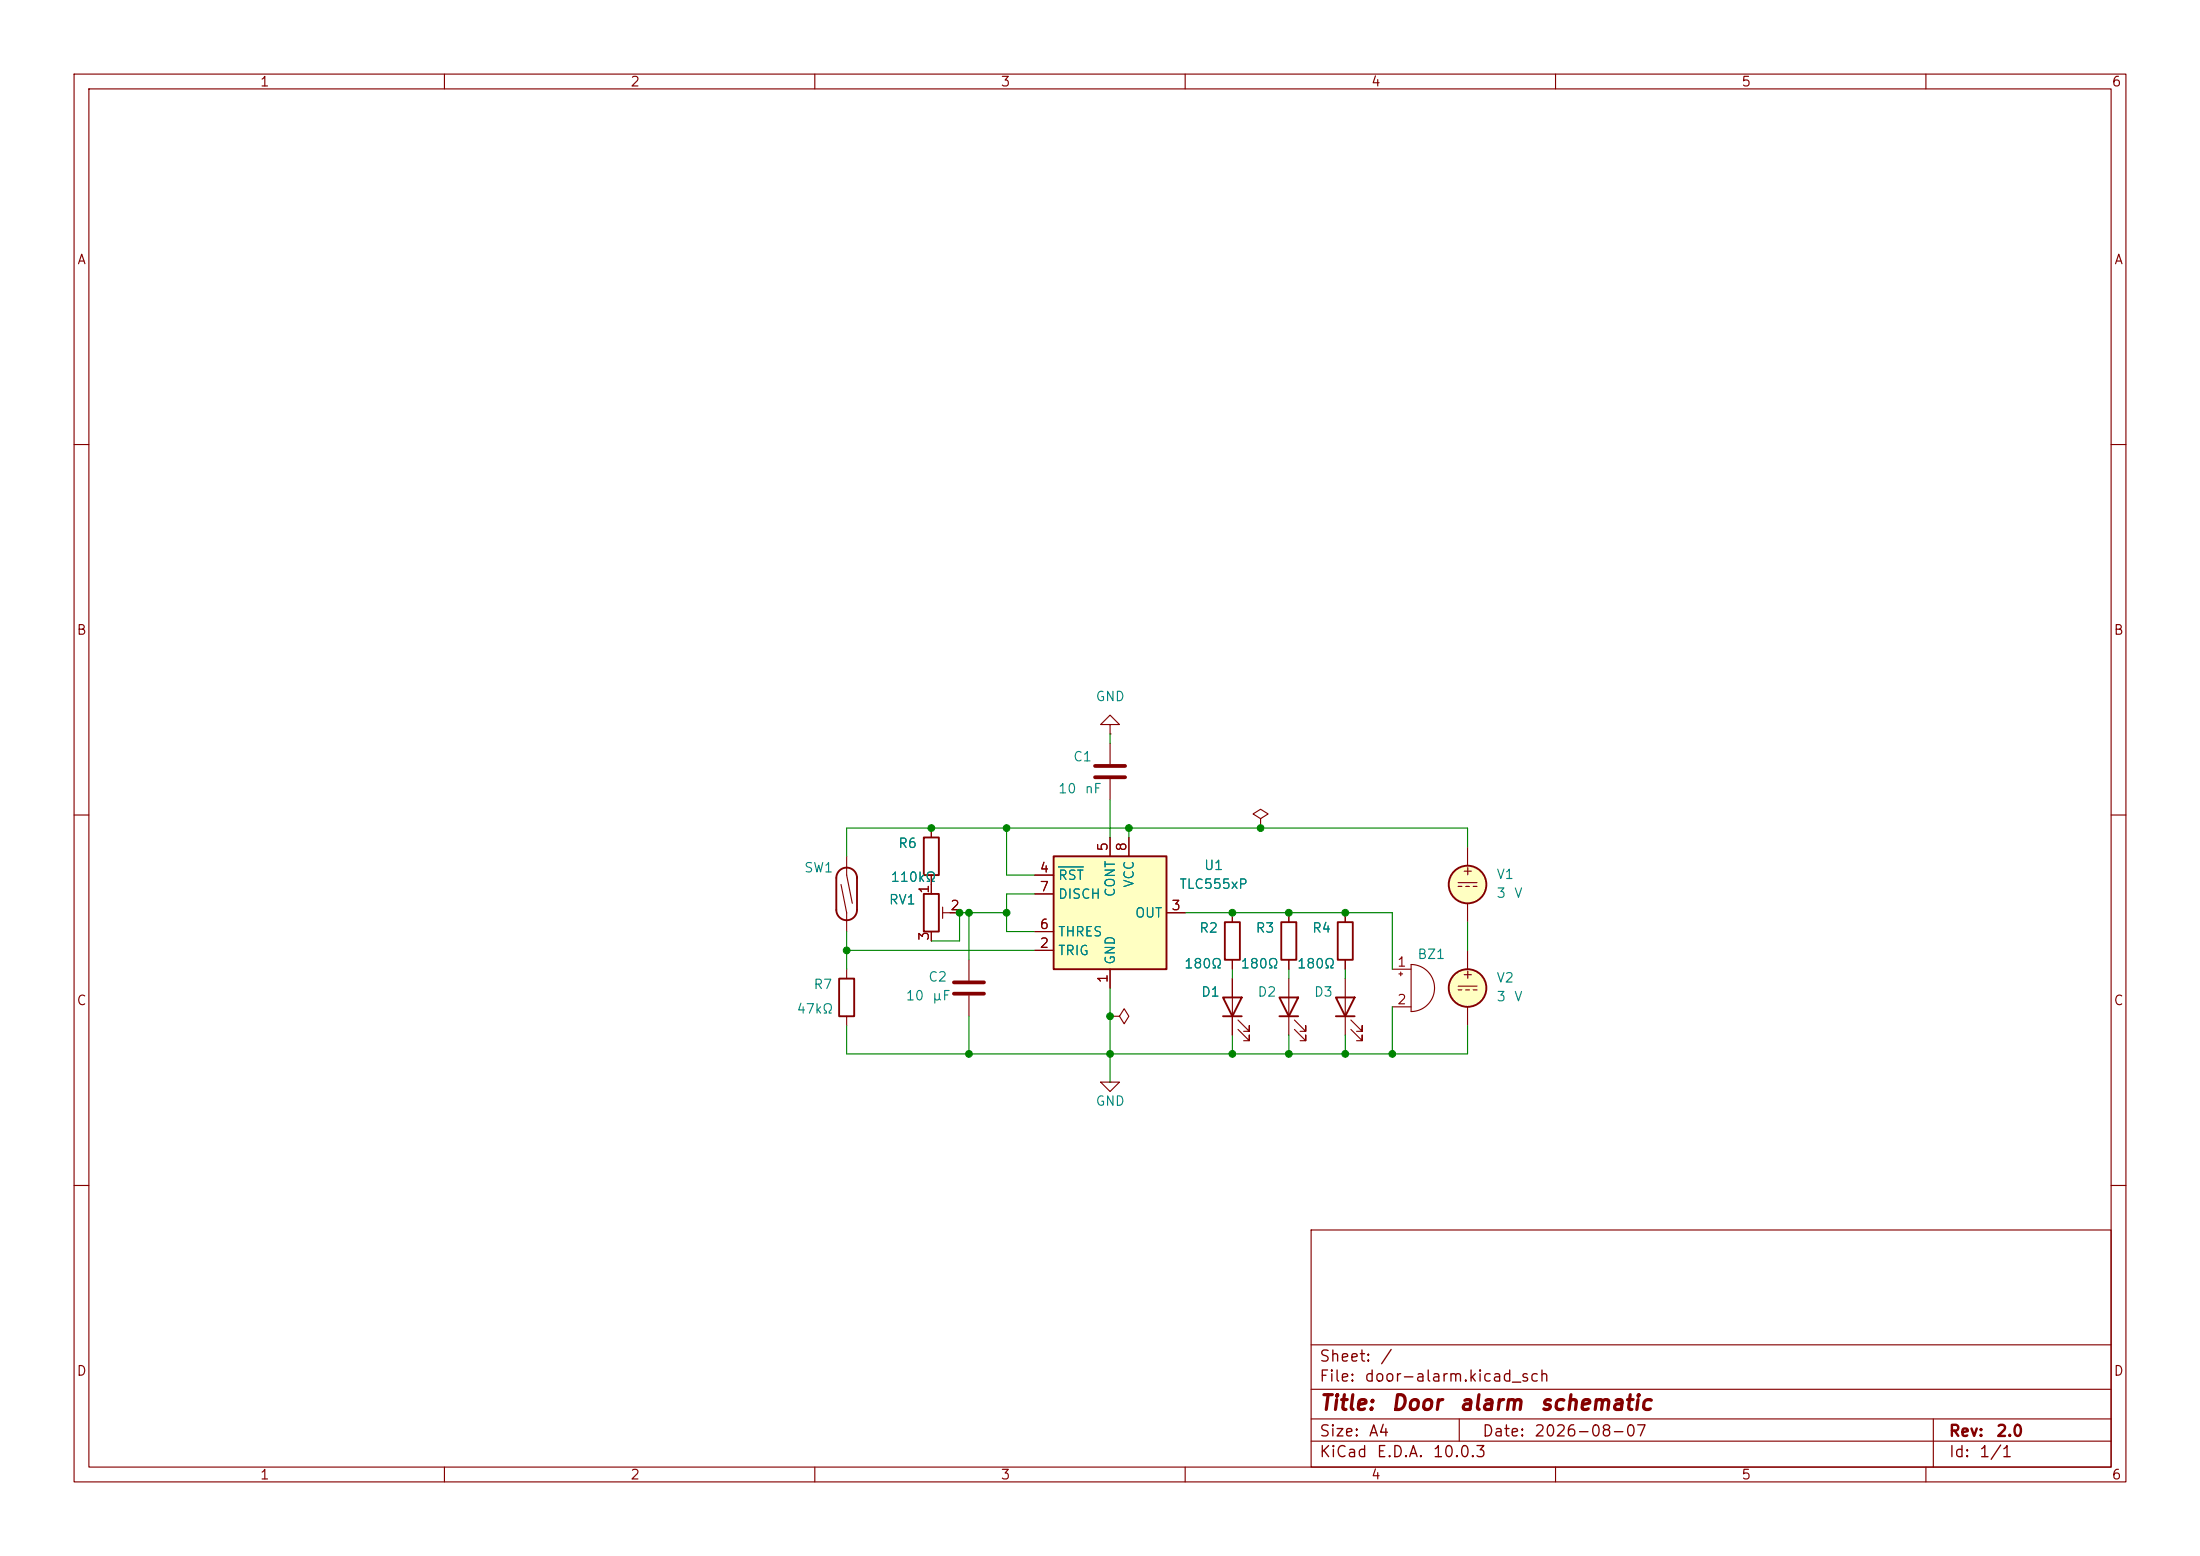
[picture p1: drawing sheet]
(kicad_sch
 (version 20260306)
 (generator "eeschema")
 (generator_version "10.0")
 (paper "A4")
 (title_block
  (title "Door alarm schematic")
  (date "2026-08-07")
  (rev "2.0"))
 (lib_symbols
  (symbol "Device:Buzzer"
   (pin_names
    (offset 0.0254) (hide yes)) (exclude_from_sim no) (in_bom yes) (on_board yes)
   (in_pos_files yes)
   (duplicate_pin_numbers_are_jumpers no)
   (property "Reference" "BZ" (at 3.81 1.27 0) (show_name no) (do_not_autoplace no) (effects (font (size 1.27 1.27)) (justify left)))
   (property "Value" "Buzzer" (at 3.81 -1.27 0) (show_name no) (do_not_autoplace no) (effects (font (size 1.27 1.27)) (justify left)))
   (property "Footprint" "" (at -0.635 2.54 90) (show_name no) (do_not_autoplace no) (hide yes) (effects (font (size 1.27 1.27))))
   (property "Datasheet" "" (at -0.635 2.54 90) (show_name no) (do_not_autoplace no) (hide yes) (effects (font (size 1.27 1.27))))
   (property "Description" "Buzzer, polarized" (at 0 0 0) (show_name no) (do_not_autoplace no) (hide yes) (effects (font (size 1.27 1.27))))
   (symbol "Buzzer_0_1"
    (polyline (pts (xy -1.651 1.905) (xy -1.143 1.905)) (stroke (width 0) (type default)) (fill (type none)))
    (polyline (pts (xy -1.397 2.159) (xy -1.397 1.651)) (stroke (width 0) (type default)) (fill (type none)))
    (arc (start 0 3.175) (mid 3.1612 0) (end 0 -3.175) (stroke (width 0) (type default)) (fill (type none)))
    (polyline (pts (xy 0 3.175) (xy 0 -3.175)) (stroke (width 0) (type default)) (fill (type none))))
   (symbol "Buzzer_1_1"
    (pin passive line (at -2.54 2.54 0) (length 2.54) (name "+" (effects (font (size 1.27 1.27)))) (number "1" (effects (font (size 1.27 1.27)))))
    (pin passive line (at -2.54 -2.54 0) (length 2.54) (name "-" (effects (font (size 1.27 1.27)))) (number "2" (effects (font (size 1.27 1.27))))))
   (embedded_fonts no))
  (symbol "Device:C"
   (pin_numbers (hide yes))
   (pin_names
    (offset 0.254)) (exclude_from_sim no) (in_bom yes) (on_board yes)
   (in_pos_files yes)
   (duplicate_pin_numbers_are_jumpers no)
   (property "Reference" "C" (at 0.635 2.54 0) (show_name no) (do_not_autoplace no) (effects (font (size 1.27 1.27)) (justify left)))
   (property "Value" "C" (at 0.635 -2.54 0) (show_name no) (do_not_autoplace no) (effects (font (size 1.27 1.27)) (justify left)))
   (property "Footprint" "" (at 0.9652 -3.81 0) (show_name no) (do_not_autoplace no) (hide yes) (effects (font (size 1.27 1.27))))
   (property "Datasheet" "" (at 0 0 0) (show_name no) (do_not_autoplace no) (hide yes) (effects (font (size 1.27 1.27))))
   (property "Description" "Unpolarized capacitor" (at 0 0 0) (show_name no) (do_not_autoplace no) (hide yes) (effects (font (size 1.27 1.27))))
   (symbol "C_0_1"
    (polyline (pts (xy -2.032 0.762) (xy 2.032 0.762)) (stroke (width 0.508) (type default)) (fill (type none)))
    (polyline (pts (xy -2.032 -0.762) (xy 2.032 -0.762)) (stroke (width 0.508) (type default)) (fill (type none))))
   (symbol "C_1_1"
    (pin passive line (at 0 3.81 270) (length 2.794) (name "" (effects (font (size 1.27 1.27)))) (number "1" (effects (font (size 1.27 1.27)))))
    (pin passive line (at 0 -3.81 90) (length 2.794) (name "" (effects (font (size 1.27 1.27)))) (number "2" (effects (font (size 1.27 1.27))))))
   (embedded_fonts no))
  (symbol "Device:LED"
   (pin_numbers (hide yes))
   (pin_names
    (offset 1.016) (hide yes)) (exclude_from_sim no) (in_bom yes) (on_board yes)
   (in_pos_files yes)
   (duplicate_pin_numbers_are_jumpers no)
   (property "Reference" "D" (at 0 2.54 0) (show_name no) (do_not_autoplace no) (effects (font (size 1.27 1.27))))
   (property "Value" "LED" (at 0 -2.54 0) (show_name no) (do_not_autoplace no) (effects (font (size 1.27 1.27))))
   (property "Footprint" "" (at 0 0 0) (show_name no) (do_not_autoplace no) (hide yes) (effects (font (size 1.27 1.27))))
   (property "Datasheet" "" (at 0 0 0) (show_name no) (do_not_autoplace no) (hide yes) (effects (font (size 1.27 1.27))))
   (property "Description" "Light emitting diode" (at 0 0 0) (show_name no) (do_not_autoplace no) (hide yes) (effects (font (size 1.27 1.27))))
   (property "Sim.Pins" "1=K 2=A" (at 0 0 0) (show_name no) (do_not_autoplace no) (hide yes) (effects (font (size 1.27 1.27))))
   (symbol "LED_0_1"
    (polyline (pts (xy -3.048 -0.762) (xy -4.572 -2.286) (xy -3.81 -2.286) (xy -4.572 -2.286) (xy -4.572 -1.524)) (stroke (width 0) (type default)) (fill (type none)))
    (polyline (pts (xy -1.778 -0.762) (xy -3.302 -2.286) (xy -2.54 -2.286) (xy -3.302 -2.286) (xy -3.302 -1.524)) (stroke (width 0) (type default)) (fill (type none)))
    (polyline (pts (xy -1.27 0) (xy 1.27 0)) (stroke (width 0) (type default)) (fill (type none)))
    (polyline (pts (xy -1.27 -1.27) (xy -1.27 1.27)) (stroke (width 0.254) (type default)) (fill (type none)))
    (polyline (pts (xy 1.27 -1.27) (xy 1.27 1.27) (xy -1.27 0) (xy 1.27 -1.27)) (stroke (width 0.254) (type default)) (fill (type none))))
   (symbol "LED_1_1"
    (pin passive line (at -3.81 0 0) (length 2.54) (name "K" (effects (font (size 1.27 1.27)))) (number "1" (effects (font (size 1.27 1.27)))))
    (pin passive line (at 3.81 0 180) (length 2.54) (name "A" (effects (font (size 1.27 1.27)))) (number "2" (effects (font (size 1.27 1.27))))))
   (embedded_fonts no))
  (symbol "Device:R"
   (pin_numbers (hide yes))
   (pin_names
    (offset 0)) (exclude_from_sim no) (in_bom yes) (on_board yes)
   (in_pos_files yes)
   (duplicate_pin_numbers_are_jumpers no)
   (property "Reference" "R" (at 2.032 0 90) (show_name no) (do_not_autoplace no) (effects (font (size 1.27 1.27))))
   (property "Value" "R" (at 0 0 90) (show_name no) (do_not_autoplace no) (effects (font (size 1.27 1.27))))
   (property "Footprint" "" (at -1.778 0 90) (show_name no) (do_not_autoplace no) (hide yes) (effects (font (size 1.27 1.27))))
   (property "Datasheet" "" (at 0 0 0) (show_name no) (do_not_autoplace no) (hide yes) (effects (font (size 1.27 1.27))))
   (property "Description" "Resistor" (at 0 0 0) (show_name no) (do_not_autoplace no) (hide yes) (effects (font (size 1.27 1.27))))
   (symbol "R_0_1"
    (rectangle (start -1.016 -2.54) (end 1.016 2.54) (stroke (width 0.254) (type default)) (fill (type none))))
   (symbol "R_1_1"
    (pin passive line (at 0 3.81 270) (length 1.27) (name "" (effects (font (size 1.27 1.27)))) (number "1" (effects (font (size 1.27 1.27)))))
    (pin passive line (at 0 -3.81 90) (length 1.27) (name "" (effects (font (size 1.27 1.27)))) (number "2" (effects (font (size 1.27 1.27))))))
   (embedded_fonts no))
  (symbol "Device:R_Potentiometer_Trim"
   (pin_names
    (offset 1.016) (hide yes)) (exclude_from_sim no) (in_bom yes) (on_board yes)
   (in_pos_files yes)
   (duplicate_pin_numbers_are_jumpers no)
   (property "Reference" "RV" (at -4.445 0 90) (show_name no) (do_not_autoplace no) (effects (font (size 1.27 1.27))))
   (property "Value" "R_Potentiometer_Trim" (at -2.54 0 90) (show_name no) (do_not_autoplace no) (effects (font (size 1.27 1.27))))
   (property "Footprint" "" (at 0 0 0) (show_name no) (do_not_autoplace no) (hide yes) (effects (font (size 1.27 1.27))))
   (property "Datasheet" "" (at 0 0 0) (show_name no) (do_not_autoplace no) (hide yes) (effects (font (size 1.27 1.27))))
   (property "Description" "Trim-potentiometer" (at 0 0 0) (show_name no) (do_not_autoplace no) (hide yes) (effects (font (size 1.27 1.27))))
   (property "Sim.Device" "R" (at 0 0 0) (show_name no) (do_not_autoplace no) (hide yes) (effects (font (size 1.27 1.27))))
   (property "Sim.Type" "POT" (at 0 0 0) (show_name no) (do_not_autoplace no) (hide yes) (effects (font (size 1.27 1.27))))
   (property "Sim.Pins" "1=r0 2=wiper 3=r1" (at 0 0 0) (show_name no) (do_not_autoplace no) (hide yes) (effects (font (size 1.27 1.27))))
   (symbol "R_Potentiometer_Trim_0_1"
    (rectangle (start 1.016 2.54) (end -1.016 -2.54) (stroke (width 0.254) (type default)) (fill (type none)))
    (polyline (pts (xy 1.524 0.762) (xy 1.524 -0.762)) (stroke (width 0) (type default)) (fill (type none)))
    (polyline (pts (xy 2.54 0) (xy 1.524 0)) (stroke (width 0) (type default)) (fill (type none))))
   (symbol "R_Potentiometer_Trim_1_1"
    (pin passive line (at 0 3.81 270) (length 1.27) (name "1" (effects (font (size 1.27 1.27)))) (number "1" (effects (font (size 1.27 1.27)))))
    (pin passive line (at 3.81 0 180) (length 1.27) (name "2" (effects (font (size 1.27 1.27)))) (number "2" (effects (font (size 1.27 1.27)))))
    (pin passive line (at 0 -3.81 90) (length 1.27) (name "3" (effects (font (size 1.27 1.27)))) (number "3" (effects (font (size 1.27 1.27))))))
   (embedded_fonts no))
  (symbol "Simulation_SPICE:0"
   (power global)
   (pin_numbers (hide yes))
   (pin_names
    (offset 0) (hide yes)) (exclude_from_sim no) (in_bom yes) (on_board yes)
   (in_pos_files yes)
   (duplicate_pin_numbers_are_jumpers no)
   (property "Reference" "#GND" (at 0 -5.08 0) (show_name no) (do_not_autoplace no) (hide yes) (effects (font (size 1.27 1.27))))
   (property "Value" "0" (at 0 -2.54 0) (show_name no) (do_not_autoplace no) (effects (font (size 1.27 1.27))))
   (property "Footprint" "" (at 0 0 0) (show_name no) (do_not_autoplace no) (hide yes) (effects (font (size 1.27 1.27))))
   (property "Datasheet" "https://ngspice.sourceforge.io/docs/ngspice-html-manual/manual.xhtml#subsec_Circuit_elements__device" (at 0 -10.16 0) (show_name no) (do_not_autoplace no) (hide yes) (effects (font (size 1.27 1.27))))
   (property "Description" "0V reference potential for simulation" (at 0 -7.62 0) (show_name no) (do_not_autoplace no) (hide yes) (effects (font (size 1.27 1.27))))
   (symbol "0_0_1"
    (polyline (pts (xy -1.27 0) (xy 0 -1.27) (xy 1.27 0) (xy -1.27 0)) (stroke (width 0) (type default)) (fill (type none))))
   (symbol "0_1_1"
    (pin power_in line (at 0 0 0) (length 0) (name "" (effects (font (size 1.016 1.016)))) (number "1" (effects (font (size 1.016 1.016))))))
   (embedded_fonts no))
  (symbol "Simulation_SPICE:VDC"
   (pin_numbers (hide yes))
   (pin_names
    (offset 0.0254)) (exclude_from_sim no) (in_bom yes) (on_board yes)
   (in_pos_files yes)
   (duplicate_pin_numbers_are_jumpers no)
   (property "Reference" "V" (at 2.54 2.54 0) (show_name no) (do_not_autoplace no) (effects (font (size 1.27 1.27)) (justify left)))
   (property "Value" "1" (at 2.54 0 0) (show_name no) (do_not_autoplace no) (effects (font (size 1.27 1.27)) (justify left)))
   (property "Footprint" "" (at 0 0 0) (show_name no) (do_not_autoplace no) (hide yes) (effects (font (size 1.27 1.27))))
   (property "Datasheet" "https://ngspice.sourceforge.io/docs/ngspice-html-manual/manual.xhtml#sec_Independent_Sources_for" (at 0 0 0) (show_name no) (do_not_autoplace no) (hide yes) (effects (font (size 1.27 1.27))))
   (property "Description" "Voltage source, DC" (at 0 0 0) (show_name no) (do_not_autoplace no) (hide yes) (effects (font (size 1.27 1.27))))
   (property "Sim.Pins" "1=+ 2=-" (at 0 0 0) (show_name no) (do_not_autoplace no) (hide yes) (effects (font (size 1.27 1.27))))
   (property "Sim.Type" "DC" (at 0 0 0) (show_name no) (do_not_autoplace no) (hide yes) (effects (font (size 1.27 1.27))))
   (property "Sim.Device" "V" (at 0 0 0) (show_name no) (do_not_autoplace no) (hide yes) (effects (font (size 1.27 1.27)) (justify left)))
   (symbol "VDC_0_0"
    (polyline (pts (xy -1.27 0.254) (xy 1.27 0.254)) (stroke (width 0) (type default)) (fill (type none)))
    (polyline (pts (xy -0.762 -0.254) (xy -1.27 -0.254)) (stroke (width 0) (type default)) (fill (type none)))
    (polyline (pts (xy 0.254 -0.254) (xy -0.254 -0.254)) (stroke (width 0) (type default)) (fill (type none)))
    (polyline (pts (xy 1.27 -0.254) (xy 0.762 -0.254)) (stroke (width 0) (type default)) (fill (type none)))
    (text "+" (at 0 1.905 0) (effects (font (size 1.27 1.27)))))
   (symbol "VDC_0_1"
    (circle (center 0 0) (radius 2.54) (stroke (width 0.254) (type default)) (fill (type background))))
   (symbol "VDC_1_1"
    (pin passive line (at 0 5.08 270) (length 2.54) (name "" (effects (font (size 1.27 1.27)))) (number "1" (effects (font (size 1.27 1.27)))))
    (pin passive line (at 0 -5.08 90) (length 2.54) (name "" (effects (font (size 1.27 1.27)))) (number "2" (effects (font (size 1.27 1.27))))))
   (embedded_fonts no))
  (symbol "Switch:SW_Reed"
   (pin_numbers (hide yes))
   (pin_names
    (offset 0) (hide yes)) (exclude_from_sim no) (in_bom yes) (on_board yes)
   (in_pos_files yes)
   (duplicate_pin_numbers_are_jumpers no)
   (property "Reference" "SW" (at 0 2.54 0) (show_name no) (do_not_autoplace no) (effects (font (size 1.27 1.27))))
   (property "Value" "SW_Reed" (at 0 -2.54 0) (show_name no) (do_not_autoplace no) (effects (font (size 1.27 1.27))))
   (property "Footprint" "" (at 0 0 0) (show_name no) (do_not_autoplace no) (hide yes) (effects (font (size 1.27 1.27))))
   (property "Datasheet" "" (at 0 0 0) (show_name no) (do_not_autoplace no) (hide yes) (effects (font (size 1.27 1.27))))
   (property "Description" "reed switch" (at 0 0 0) (show_name no) (do_not_autoplace no) (hide yes) (effects (font (size 1.27 1.27))))
   (symbol "SW_Reed_0_0"
    (polyline (pts (xy -2.54 0) (xy 1.27 0.762)) (stroke (width 0) (type default)) (fill (type none)))
    (polyline (pts (xy -2.159 -1.397) (xy 2.286 -1.397)) (stroke (width 0.254) (type default)) (fill (type none)))
    (arc (start -2.159 -1.397) (mid -3.55 0) (end -2.159 1.397) (stroke (width 0.254) (type default)) (fill (type none)))
    (arc (start 2.159 1.397) (mid 3.55 0) (end 2.159 -1.397) (stroke (width 0.254) (type default)) (fill (type none)))
    (polyline (pts (xy 2.159 1.397) (xy -2.159 1.397)) (stroke (width 0.254) (type default)) (fill (type none)))
    (polyline (pts (xy 2.54 0) (xy -1.27 -0.762)) (stroke (width 0) (type default)) (fill (type none))))
   (symbol "SW_Reed_1_1"
    (pin passive line (at -5.08 0 0) (length 2.54) (name "1" (effects (font (size 1.27 1.27)))) (number "1" (effects (font (size 1.27 1.27)))))
    (pin passive line (at 5.08 0 180) (length 2.54) (name "2" (effects (font (size 1.27 1.27)))) (number "2" (effects (font (size 1.27 1.27))))))
   (embedded_fonts no))
  (symbol "Timer:TLC555xP" (exclude_from_sim no) (in_bom yes) (on_board yes)
   (in_pos_files yes)
   (duplicate_pin_numbers_are_jumpers no)
   (property "Reference" "U" (at -10.16 8.89 0) (show_name no) (do_not_autoplace no) (effects (font (size 1.27 1.27)) (justify left)))
   (property "Value" "TLC555xP" (at 2.54 8.89 0) (show_name no) (do_not_autoplace no) (effects (font (size 1.27 1.27)) (justify left)))
   (property "Footprint" "Package_DIP:DIP-8_W7.62mm" (at 1.27 -24.13 0) (show_name no) (do_not_autoplace no) (hide yes) (effects (font (size 1.27 1.27))))
   (property "Datasheet" "http://www.ti.com/lit/ds/symlink/tlc555.pdf" (at 1.27 -26.67 0) (show_name no) (do_not_autoplace no) (hide yes) (effects (font (size 1.27 1.27))))
   (property "Description" "Single LinCMOS Timer, 555 compatible, PDIP-8" (at 0 -21.59 0) (show_name no) (do_not_autoplace no) (hide yes) (effects (font (size 1.27 1.27))))
   (symbol "TLC555xP_0_0"
    (pin power_in line (at 0 -10.16 90) (length 2.54) (name "GND" (effects (font (size 1.27 1.27)))) (number "1" (effects (font (size 1.27 1.27)))))
    (pin power_in line (at 2.54 10.16 270) (length 2.54) (name "VCC" (effects (font (size 1.27 1.27)))) (number "8" (effects (font (size 1.27 1.27))))))
   (symbol "TLC555xP_0_1"
    (rectangle (start -7.62 7.62) (end 7.62 -7.62) (stroke (width 0.254) (type default)) (fill (type background))))
   (symbol "TLC555xP_1_1"
    (pin input line (at -10.16 -5.08 0) (length 2.54) (name "TRIG" (effects (font (size 1.27 1.27)))) (number "2" (effects (font (size 1.27 1.27)))))
    (pin output line (at 10.16 0 180) (length 2.54) (name "OUT" (effects (font (size 1.27 1.27)))) (number "3" (effects (font (size 1.27 1.27)))))
    (pin input line (at -10.16 5.08 0) (length 2.54) (name "~{RST}" (effects (font (size 1.27 1.27)))) (number "4" (effects (font (size 1.27 1.27)))))
    (pin passive line (at 0 10.16 270) (length 2.54) (name "CONT" (effects (font (size 1.27 1.27)))) (number "5" (effects (font (size 1.27 1.27)))))
    (pin input line (at -10.16 -2.54 0) (length 2.54) (name "THRES" (effects (font (size 1.27 1.27)))) (number "6" (effects (font (size 1.27 1.27)))))
    (pin input line (at -10.16 2.54 0) (length 2.54) (name "DISCH" (effects (font (size 1.27 1.27)))) (number "7" (effects (font (size 1.27 1.27))))))
   (embedded_fonts no))
  (symbol "power:GND"
   (power global)
   (pin_numbers (hide yes))
   (pin_names
    (offset 0) (hide yes)) (exclude_from_sim no) (in_bom yes) (on_board yes)
   (in_pos_files yes)
   (duplicate_pin_numbers_are_jumpers no)
   (property "Reference" "#PWR" (at 0 -6.35 0) (show_name no) (do_not_autoplace no) (hide yes) (effects (font (size 1.27 1.27))))
   (property "Value" "GND" (at 0 -3.81 0) (show_name no) (do_not_autoplace no) (effects (font (size 1.27 1.27))))
   (property "Footprint" "" (at 0 0 0) (show_name no) (do_not_autoplace no) (hide yes) (effects (font (size 1.27 1.27))))
   (property "Datasheet" "" (at 0 0 0) (show_name no) (do_not_autoplace no) (hide yes) (effects (font (size 1.27 1.27))))
   (property "Description" "Power symbol creates a global label with name \"GND\" , ground" (at 0 0 0) (show_name no) (do_not_autoplace no) (hide yes) (effects (font (size 1.27 1.27))))
   (symbol "GND_0_1"
    (polyline (pts (xy 0 0) (xy 0 -1.27) (xy 1.27 -1.27) (xy 0 -2.54) (xy -1.27 -1.27) (xy 0 -1.27)) (stroke (width 0) (type default)) (fill (type none))))
   (symbol "GND_1_1"
    (pin power_in line (at 0 0 270) (length 0) (name "" (effects (font (size 1.27 1.27)))) (number "1" (effects (font (size 1.27 1.27))))))
   (embedded_fonts no))
  (symbol "power:PWR_FLAG"
   (power global)
   (pin_numbers (hide yes))
   (pin_names
    (offset 0) (hide yes)) (exclude_from_sim no) (in_bom yes) (on_board yes)
   (in_pos_files yes)
   (duplicate_pin_numbers_are_jumpers no)
   (property "Reference" "#FLG" (at 0 1.905 0) (show_name no) (do_not_autoplace no) (hide yes) (effects (font (size 1.27 1.27))))
   (property "Value" "PWR_FLAG" (at 0 3.81 0) (show_name no) (do_not_autoplace no) (effects (font (size 1.27 1.27))))
   (property "Footprint" "" (at 0 0 0) (show_name no) (do_not_autoplace no) (hide yes) (effects (font (size 1.27 1.27))))
   (property "Datasheet" "" (at 0 0 0) (show_name no) (do_not_autoplace no) (hide yes) (effects (font (size 1.27 1.27))))
   (property "Description" "Special symbol for telling ERC where power comes from" (at 0 0 0) (show_name no) (do_not_autoplace no) (hide yes) (effects (font (size 1.27 1.27))))
   (symbol "PWR_FLAG_0_0"
    (pin power_out line (at 0 0 90) (length 0) (name "" (effects (font (size 1.27 1.27)))) (number "1" (effects (font (size 1.27 1.27))))))
   (symbol "PWR_FLAG_0_1"
    (polyline (pts (xy 0 0) (xy 0 1.27) (xy -1.016 1.905) (xy 0 2.54) (xy 1.016 1.905) (xy 0 1.27)) (stroke (width 0) (type default)) (fill (type none))))
   (embedded_fonts no)))
 (junction
  (at 149.86 137.16)
  (diameter 0)
  (color 0 0 0 0))
 (junction
  (at 135.89 111.76)
  (diameter 0)
  (color 0 0 0 0))
 (junction
  (at 170.18 111.76)
  (diameter 0)
  (color 0 0 0 0))
 (junction
  (at 181.61 142.24)
  (diameter 0)
  (color 0 0 0 0))
 (junction
  (at 173.99 123.19)
  (diameter 0)
  (color 0 0 0 0))
 (junction
  (at 130.81 142.24)
  (diameter 0)
  (color 0 0 0 0))
 (junction
  (at 129.54 123.19)
  (diameter 0)
  (color 0 0 0 0))
 (junction
  (at 114.3 128.27)
  (diameter 0)
  (color 0 0 0 0))
 (junction
  (at 173.99 142.24)
  (diameter 0)
  (color 0 0 0 0))
 (junction
  (at 130.81 123.19)
  (diameter 0)
  (color 0 0 0 0))
 (junction
  (at 125.73 111.76)
  (diameter 0)
  (color 0 0 0 0))
 (junction
  (at 181.61 123.19)
  (diameter 0)
  (color 0 0 0 0))
 (junction
  (at 149.86 142.24)
  (diameter 0)
  (color 0 0 0 0))
 (junction
  (at 166.37 123.19)
  (diameter 0)
  (color 0 0 0 0))
 (junction
  (at 135.89 123.19)
  (diameter 0)
  (color 0 0 0 0))
 (junction
  (at 187.96 142.24)
  (diameter 0)
  (color 0 0 0 0))
 (junction
  (at 166.37 142.24)
  (diameter 0)
  (color 0 0 0 0))
 (junction
  (at 152.4 111.76)
  (diameter 0)
  (color 0 0 0 0))
 (wire
  (pts (xy 160.02 123.19) (xy 166.37 123.19))
  (stroke (width 0) (type default)))
 (wire
  (pts (xy 173.99 142.24) (xy 181.61 142.24))
  (stroke (width 0) (type default)))
 (wire
  (pts (xy 114.3 125.73) (xy 114.3 128.27))
  (stroke (width 0) (type default)))
 (wire
  (pts (xy 152.4 113.03) (xy 152.4 111.76))
  (stroke (width 0) (type default)))
 (wire
  (pts (xy 173.99 139.7) (xy 173.99 142.24))
  (stroke (width 0) (type default)))
 (wire
  (pts (xy 173.99 130.81) (xy 173.99 132.08))
  (stroke (width 0) (type default)))
 (wire
  (pts (xy 149.86 146.05) (xy 149.86 142.24))
  (stroke (width 0) (type default)))
 (wire
  (pts (xy 152.4 111.76) (xy 135.89 111.76))
  (stroke (width 0) (type default)))
 (wire
  (pts (xy 125.73 111.76) (xy 135.89 111.76))
  (stroke (width 0) (type default)))
 (wire
  (pts (xy 173.99 123.19) (xy 181.61 123.19))
  (stroke (width 0) (type default)))
 (wire
  (pts (xy 166.37 132.08) (xy 166.37 130.81))
  (stroke (width 0) (type default)))
 (wire
  (pts (xy 130.81 142.24) (xy 149.86 142.24))
  (stroke (width 0) (type default)))
 (wire
  (pts (xy 152.4 111.76) (xy 170.18 111.76))
  (stroke (width 0) (type default)))
 (wire
  (pts (xy 135.89 123.19) (xy 135.89 125.73))
  (stroke (width 0) (type default)))
 (wire
  (pts (xy 166.37 123.19) (xy 173.99 123.19))
  (stroke (width 0) (type default)))
 (wire
  (pts (xy 114.3 142.24) (xy 130.81 142.24))
  (stroke (width 0) (type default)))
 (wire
  (pts (xy 187.96 123.19) (xy 187.96 130.81))
  (stroke (width 0) (type default)))
 (wire
  (pts (xy 149.86 99.06) (xy 149.86 100.33))
  (stroke (width 0) (type default)))
 (wire
  (pts (xy 114.3 111.76) (xy 125.73 111.76))
  (stroke (width 0) (type default)))
 (wire
  (pts (xy 135.89 111.76) (xy 135.89 118.11))
  (stroke (width 0) (type default)))
 (wire
  (pts (xy 187.96 142.24) (xy 198.12 142.24))
  (stroke (width 0) (type default)))
 (wire
  (pts (xy 149.86 133.35) (xy 149.86 137.16))
  (stroke (width 0) (type default)))
 (wire
  (pts (xy 149.86 142.24) (xy 166.37 142.24))
  (stroke (width 0) (type default)))
 (wire
  (pts (xy 114.3 138.43) (xy 114.3 142.24))
  (stroke (width 0) (type default)))
 (wire
  (pts (xy 130.81 123.19) (xy 135.89 123.19))
  (stroke (width 0) (type default)))
 (wire
  (pts (xy 130.81 129.54) (xy 130.81 123.19))
  (stroke (width 0) (type default)))
 (wire
  (pts (xy 135.89 120.65) (xy 135.89 123.19))
  (stroke (width 0) (type default)))
 (wire
  (pts (xy 170.18 111.76) (xy 198.12 111.76))
  (stroke (width 0) (type default)))
 (wire
  (pts (xy 130.81 137.16) (xy 130.81 142.24))
  (stroke (width 0) (type default)))
 (wire
  (pts (xy 129.54 123.19) (xy 130.81 123.19))
  (stroke (width 0) (type default)))
 (wire
  (pts (xy 187.96 135.89) (xy 187.96 142.24))
  (stroke (width 0) (type default)))
 (wire
  (pts (xy 181.61 123.19) (xy 187.96 123.19))
  (stroke (width 0) (type default)))
 (wire
  (pts (xy 149.86 107.95) (xy 149.86 113.03))
  (stroke (width 0) (type default)))
 (wire
  (pts (xy 181.61 130.81) (xy 181.61 132.08))
  (stroke (width 0) (type default)))
 (wire
  (pts (xy 198.12 124.46) (xy 198.12 128.27))
  (stroke (width 0) (type default)))
 (wire
  (pts (xy 181.61 142.24) (xy 187.96 142.24))
  (stroke (width 0) (type default)))
 (wire
  (pts (xy 135.89 118.11) (xy 139.7 118.11))
  (stroke (width 0) (type default)))
 (wire
  (pts (xy 181.61 139.7) (xy 181.61 142.24))
  (stroke (width 0) (type default)))
 (wire
  (pts (xy 149.86 137.16) (xy 149.86 142.24))
  (stroke (width 0) (type default)))
 (wire
  (pts (xy 198.12 138.43) (xy 198.12 142.24))
  (stroke (width 0) (type default)))
 (wire
  (pts (xy 125.73 127) (xy 129.54 127))
  (stroke (width 0) (type default)))
 (wire
  (pts (xy 166.37 142.24) (xy 173.99 142.24))
  (stroke (width 0) (type default)))
 (wire
  (pts (xy 129.54 127) (xy 129.54 123.19))
  (stroke (width 0) (type default)))
 (wire
  (pts (xy 198.12 111.76) (xy 198.12 114.3))
  (stroke (width 0) (type default)))
 (wire
  (pts (xy 114.3 128.27) (xy 114.3 130.81))
  (stroke (width 0) (type default)))
 (wire
  (pts (xy 139.7 125.73) (xy 135.89 125.73))
  (stroke (width 0) (type default)))
 (wire
  (pts (xy 114.3 111.76) (xy 114.3 115.57))
  (stroke (width 0) (type default)))
 (wire
  (pts (xy 114.3 128.27) (xy 139.7 128.27))
  (stroke (width 0) (type default)))
 (wire
  (pts (xy 166.37 139.7) (xy 166.37 142.24))
  (stroke (width 0) (type default)))
 (wire
  (pts (xy 135.89 120.65) (xy 139.7 120.65))
  (stroke (width 0) (type default)))
 (symbol
  (lib_id "Device:LED")
  (at 173.99 135.89 90)
  (unit 1)
  (body_style 1)
  (exclude_from_sim no)
  (in_bom yes)
  (on_board yes)
  (in_pos_files yes)
  (dnp no)
  (property "Reference" "D2" (at 169.672 133.858 90) (show_name no) (do_not_autoplace no) (effects (font (size 1.27 1.27)) (justify right)))
  (property "Value" "LED" (at 177.8 138.7474 90) (hide yes) (show_name no) (do_not_autoplace no) (effects (font (size 1.27 1.27)) (justify right)))
  (property "Footprint" "LED_THT:LED_D5.0mm" (at 173.99 135.89 0) (hide yes) (show_name no) (do_not_autoplace no) (effects (font (size 1.27 1.27))))
  (property "Datasheet" "" (at 173.99 135.89 0) (hide yes) (show_name no) (do_not_autoplace no) (effects (font (size 1.27 1.27))))
  (property "Description" "Light emitting diode" (at 173.99 135.89 0) (hide yes) (show_name no) (do_not_autoplace no) (effects (font (size 1.27 1.27))))
  (property "Sim.Pins" "1=K 2=A" (at 173.99 135.89 0) (hide yes) (show_name no) (do_not_autoplace no) (effects (font (size 1.27 1.27))))
  (pin "2")
  (pin "1"))
 (symbol
  (lib_id "Device:R")
  (at 125.73 115.57 0)
  (unit 1)
  (body_style 1)
  (exclude_from_sim no)
  (in_bom yes)
  (on_board yes)
  (in_pos_files yes)
  (dnp no)
  (property "Reference" "R6" (at 121.158 113.792 0) (show_name no) (do_not_autoplace no) (effects (font (size 1.27 1.27)) (justify left)))
  (property "Value" "110kΩ" (at 120.142 118.364 0) (show_name no) (do_not_autoplace no) (effects (font (size 1.27 1.27)) (justify left)))
  (property "Footprint" "Resistor_SMD:R_1206_3216Metric" (at 123.952 115.57 90) (hide yes) (show_name no) (do_not_autoplace no) (effects (font (size 1.27 1.27))))
  (property "Datasheet" "" (at 125.73 115.57 0) (hide yes) (show_name no) (do_not_autoplace no) (effects (font (size 1.27 1.27))))
  (property "Description" "Resistor" (at 125.73 115.57 0) (hide yes) (show_name no) (do_not_autoplace no) (effects (font (size 1.27 1.27))))
  (pin "1")
  (pin "2"))
 (symbol
  (lib_id "Device:LED")
  (at 181.61 135.89 90)
  (unit 1)
  (body_style 1)
  (exclude_from_sim no)
  (in_bom yes)
  (on_board yes)
  (in_pos_files yes)
  (dnp no)
  (property "Reference" "D3" (at 177.292 133.858 90) (show_name no) (do_not_autoplace no) (effects (font (size 1.27 1.27)) (justify right)))
  (property "Value" "LED" (at 185.42 138.7474 90) (hide yes) (show_name no) (do_not_autoplace no) (effects (font (size 1.27 1.27)) (justify right)))
  (property "Footprint" "LED_THT:LED_D5.0mm" (at 181.61 135.89 0) (hide yes) (show_name no) (do_not_autoplace no) (effects (font (size 1.27 1.27))))
  (property "Datasheet" "" (at 181.61 135.89 0) (hide yes) (show_name no) (do_not_autoplace no) (effects (font (size 1.27 1.27))))
  (property "Description" "Light emitting diode" (at 181.61 135.89 0) (hide yes) (show_name no) (do_not_autoplace no) (effects (font (size 1.27 1.27))))
  (property "Sim.Pins" "1=K 2=A" (at 181.61 135.89 0) (hide yes) (show_name no) (do_not_autoplace no) (effects (font (size 1.27 1.27))))
  (pin "2")
  (pin "1"))
 (symbol
  (lib_id "Device:R")
  (at 114.3 134.62 0)
  (unit 1)
  (body_style 1)
  (exclude_from_sim no)
  (in_bom yes)
  (on_board yes)
  (in_pos_files yes)
  (dnp no)
  (property "Reference" "R7" (at 109.728 132.842 0) (show_name no) (do_not_autoplace no) (effects (font (size 1.27 1.27)) (justify left)))
  (property "Value" "47kΩ" (at 107.442 136.144 0) (show_name no) (do_not_autoplace no) (effects (font (size 1.27 1.27)) (justify left)))
  (property "Footprint" "Resistor_SMD:R_1206_3216Metric" (at 112.522 134.62 90) (hide yes) (show_name no) (do_not_autoplace no) (effects (font (size 1.27 1.27))))
  (property "Datasheet" "" (at 114.3 134.62 0) (hide yes) (show_name no) (do_not_autoplace no) (effects (font (size 1.27 1.27))))
  (property "Description" "Resistor" (at 114.3 134.62 0) (hide yes) (show_name no) (do_not_autoplace no) (effects (font (size 1.27 1.27))))
  (pin "1")
  (pin "2"))
 (symbol
  (lib_id "Device:R")
  (at 166.37 127 0)
  (unit 1)
  (body_style 1)
  (exclude_from_sim no)
  (in_bom yes)
  (on_board yes)
  (in_pos_files yes)
  (dnp no)
  (property "Reference" "R2" (at 161.798 125.222 0) (show_name no) (do_not_autoplace no) (effects (font (size 1.27 1.27)) (justify left)))
  (property "Value" "180Ω" (at 159.766 130.048 0) (show_name no) (do_not_autoplace no) (effects (font (size 1.27 1.27)) (justify left)))
  (property "Footprint" "Resistor_SMD:R_1206_3216Metric" (at 164.592 127 90) (hide yes) (show_name no) (do_not_autoplace no) (effects (font (size 1.27 1.27))))
  (property "Datasheet" "" (at 166.37 127 0) (hide yes) (show_name no) (do_not_autoplace no) (effects (font (size 1.27 1.27))))
  (property "Description" "Resistor" (at 166.37 127 0) (hide yes) (show_name no) (do_not_autoplace no) (effects (font (size 1.27 1.27))))
  (pin "1")
  (pin "2"))
 (symbol
  (lib_id "Simulation_SPICE:VDC")
  (at 198.12 133.35 0)
  (unit 1)
  (body_style 1)
  (exclude_from_sim no)
  (in_bom yes)
  (on_board yes)
  (in_pos_files yes)
  (dnp no)
  (fields_autoplaced yes)
  (property "Reference" "V2" (at 201.93 131.9501 0) (show_name no) (do_not_autoplace no) (effects (font (size 1.27 1.27)) (justify left)))
  (property "Value" "3 V" (at 201.93 134.4901 0) (show_name no) (do_not_autoplace no) (effects (font (size 1.27 1.27)) (justify left)))
  (property "Footprint" "Battery:BatteryHolder_Keystone_3002_1x2032" (at 198.12 133.35 0) (hide yes) (show_name no) (do_not_autoplace no) (effects (font (size 1.27 1.27))))
  (property "Datasheet" "https://ngspice.sourceforge.io/docs/ngspice-html-manual/manual.xhtml#sec_Independent_Sources_for" (at 198.12 133.35 0) (hide yes) (show_name no) (do_not_autoplace no) (effects (font (size 1.27 1.27))))
  (property "Description" "Voltage source, DC" (at 198.12 133.35 0) (hide yes) (show_name no) (do_not_autoplace no) (effects (font (size 1.27 1.27))))
  (property "Sim.Pins" "1=+ 2=-" (at 198.12 133.35 0) (hide yes) (show_name no) (do_not_autoplace no) (effects (font (size 1.27 1.27))))
  (property "Sim.Type" "DC" (at 198.12 133.35 0) (hide yes) (show_name no) (do_not_autoplace no) (effects (font (size 1.27 1.27))))
  (property "Sim.Device" "V" (at 198.12 133.35 0) (hide yes) (show_name no) (do_not_autoplace no) (effects (font (size 1.27 1.27)) (justify left)))
  (pin "2")
  (pin "1"))
 (symbol
  (lib_id "power:PWR_FLAG")
  (at 149.86 137.16 270)
  (unit 1)
  (body_style 1)
  (exclude_from_sim no)
  (in_bom yes)
  (on_board yes)
  (in_pos_files yes)
  (dnp no)
  (fields_autoplaced yes)
  (property "Reference" "#FLG02" (at 151.765 137.16 0) (hide yes) (show_name no) (do_not_autoplace no) (effects (font (size 1.27 1.27))))
  (property "Value" "" (at 154.94 137.16 0) (show_name no) (do_not_autoplace no) (effects (font (size 1.27 1.27))))
  (property "Footprint" "" (at 149.86 137.16 0) (hide yes) (show_name no) (do_not_autoplace no) (effects (font (size 1.27 1.27))))
  (property "Datasheet" "" (at 149.86 137.16 0) (hide yes) (show_name no) (do_not_autoplace no) (effects (font (size 1.27 1.27))))
  (property "Description" "Special symbol for telling ERC where power comes from" (at 149.86 137.16 0) (hide yes) (show_name no) (do_not_autoplace no) (effects (font (size 1.27 1.27))))
  (pin "1"))
 (symbol
  (lib_id "Simulation_SPICE:VDC")
  (at 198.12 119.38 0)
  (unit 1)
  (body_style 1)
  (exclude_from_sim no)
  (in_bom yes)
  (on_board yes)
  (in_pos_files yes)
  (dnp no)
  (fields_autoplaced yes)
  (property "Reference" "V1" (at 201.93 117.9801 0) (show_name no) (do_not_autoplace no) (effects (font (size 1.27 1.27)) (justify left)))
  (property "Value" "3 V" (at 201.93 120.5201 0) (show_name no) (do_not_autoplace no) (effects (font (size 1.27 1.27)) (justify left)))
  (property "Footprint" "Battery:BatteryHolder_Keystone_3002_1x2032" (at 198.12 119.38 0) (hide yes) (show_name no) (do_not_autoplace no) (effects (font (size 1.27 1.27))))
  (property "Datasheet" "https://ngspice.sourceforge.io/docs/ngspice-html-manual/manual.xhtml#sec_Independent_Sources_for" (at 198.12 119.38 0) (hide yes) (show_name no) (do_not_autoplace no) (effects (font (size 1.27 1.27))))
  (property "Description" "Voltage source, DC" (at 198.12 119.38 0) (hide yes) (show_name no) (do_not_autoplace no) (effects (font (size 1.27 1.27))))
  (property "Sim.Pins" "1=+ 2=-" (at 198.12 119.38 0) (hide yes) (show_name no) (do_not_autoplace no) (effects (font (size 1.27 1.27))))
  (property "Sim.Type" "DC" (at 198.12 119.38 0) (hide yes) (show_name no) (do_not_autoplace no) (effects (font (size 1.27 1.27))))
  (property "Sim.Device" "V" (at 198.12 119.38 0) (hide yes) (show_name no) (do_not_autoplace no) (effects (font (size 1.27 1.27)) (justify left)))
  (pin "2")
  (pin "1"))
 (symbol
  (lib_id "power:PWR_FLAG")
  (at 170.18 111.76 0)
  (unit 1)
  (body_style 1)
  (exclude_from_sim no)
  (in_bom yes)
  (on_board yes)
  (in_pos_files yes)
  (dnp no)
  (fields_autoplaced yes)
  (property "Reference" "#FLG03" (at 170.18 109.855 0) (hide yes) (show_name no) (do_not_autoplace no) (effects (font (size 1.27 1.27))))
  (property "Value" "" (at 170.18 106.68 0) (show_name no) (do_not_autoplace no) (effects (font (size 1.27 1.27))))
  (property "Footprint" "" (at 170.18 111.76 0) (hide yes) (show_name no) (do_not_autoplace no) (effects (font (size 1.27 1.27))))
  (property "Datasheet" "" (at 170.18 111.76 0) (hide yes) (show_name no) (do_not_autoplace no) (effects (font (size 1.27 1.27))))
  (property "Description" "Special symbol for telling ERC where power comes from" (at 170.18 111.76 0) (hide yes) (show_name no) (do_not_autoplace no) (effects (font (size 1.27 1.27))))
  (pin "1"))
 (symbol
  (lib_id "Device:R_Potentiometer_Trim")
  (at 125.73 123.19 0)
  (unit 1)
  (body_style 1)
  (exclude_from_sim no)
  (in_bom yes)
  (on_board yes)
  (in_pos_files yes)
  (dnp no)
  (property "Reference" "RV1" (at 123.698 121.412 0) (show_name no) (do_not_autoplace no) (effects (font (size 1.27 1.27)) (justify right)))
  (property "Value" "R_Potentiometer_Trim" (at 123.19 124.4599 0) (hide yes) (show_name no) (do_not_autoplace no) (effects (font (size 1.27 1.27)) (justify right)))
  (property "Footprint" "Potentiometer_THT:Potentiometer_Bourns_3266Z_Horizontal" (at 125.73 123.19 0) (hide yes) (show_name no) (do_not_autoplace no) (effects (font (size 1.27 1.27))))
  (property "Datasheet" "" (at 125.73 123.19 0) (hide yes) (show_name no) (do_not_autoplace no) (effects (font (size 1.27 1.27))))
  (property "Description" "Trim-potentiometer" (at 125.73 123.19 0) (hide yes) (show_name no) (do_not_autoplace no) (effects (font (size 1.27 1.27))))
  (property "Sim.Device" "R" (at 125.73 123.19 0) (hide yes) (show_name no) (do_not_autoplace no) (effects (font (size 1.27 1.27))))
  (property "Sim.Type" "POT" (at 125.73 123.19 0) (hide yes) (show_name no) (do_not_autoplace no) (effects (font (size 1.27 1.27))))
  (property "Sim.Pins" "1=r0 2=wiper 3=r1" (at 125.73 123.19 0) (hide yes) (show_name no) (do_not_autoplace no) (effects (font (size 1.27 1.27))))
  (pin "2")
  (pin "3")
  (pin "1"))
 (symbol
  (lib_id "power:GND")
  (at 149.86 99.06 180)
  (unit 1)
  (body_style 1)
  (exclude_from_sim no)
  (in_bom yes)
  (on_board yes)
  (in_pos_files yes)
  (dnp no)
  (fields_autoplaced yes)
  (property "Reference" "#PWR03" (at 149.86 92.71 0) (hide yes) (show_name no) (do_not_autoplace no) (effects (font (size 1.27 1.27))))
  (property "Value" "GND" (at 149.86 93.98 0) (show_name no) (do_not_autoplace no) (effects (font (size 1.27 1.27))))
  (property "Footprint" "" (at 149.86 99.06 0) (hide yes) (show_name no) (do_not_autoplace no) (effects (font (size 1.27 1.27))))
  (property "Datasheet" "" (at 149.86 99.06 0) (hide yes) (show_name no) (do_not_autoplace no) (effects (font (size 1.27 1.27))))
  (property "Description" "Power symbol creates a global label with name \"GND\" , ground" (at 149.86 99.06 0) (hide yes) (show_name no) (do_not_autoplace no) (effects (font (size 1.27 1.27))))
  (pin "1"))
 (symbol
  (lib_id "Simulation_SPICE:0")
  (at 149.86 146.05 0)
  (unit 1)
  (body_style 1)
  (exclude_from_sim no)
  (in_bom yes)
  (on_board yes)
  (in_pos_files yes)
  (dnp no)
  (property "Reference" "#GND01" (at 149.86 151.13 0) (hide yes) (show_name no) (do_not_autoplace no) (effects (font (size 1.27 1.27))))
  (property "Value" "GND" (at 149.86 148.59 0) (show_name no) (do_not_autoplace no) (effects (font (size 1.27 1.27))))
  (property "Footprint" "" (at 149.86 146.05 0) (hide yes) (show_name no) (do_not_autoplace no) (effects (font (size 1.27 1.27))))
  (property "Datasheet" "https://ngspice.sourceforge.io/docs/ngspice-html-manual/manual.xhtml#subsec_Circuit_elements__device" (at 149.86 156.21 0) (hide yes) (show_name no) (do_not_autoplace no) (effects (font (size 1.27 1.27))))
  (property "Description" "0V reference potential for simulation" (at 149.86 153.67 0) (hide yes) (show_name no) (do_not_autoplace no) (effects (font (size 1.27 1.27))))
  (pin "1"))
 (symbol
  (lib_id "Device:LED")
  (at 166.37 135.89 90)
  (unit 1)
  (body_style 1)
  (exclude_from_sim no)
  (in_bom yes)
  (on_board yes)
  (in_pos_files yes)
  (dnp no)
  (property "Reference" "D1" (at 162.052 133.858 90) (show_name no) (do_not_autoplace no) (effects (font (size 1.27 1.27)) (justify right)))
  (property "Value" "LED" (at 170.18 138.7474 90) (hide yes) (show_name no) (do_not_autoplace no) (effects (font (size 1.27 1.27)) (justify right)))
  (property "Footprint" "LED_THT:LED_D5.0mm" (at 166.37 135.89 0) (hide yes) (show_name no) (do_not_autoplace no) (effects (font (size 1.27 1.27))))
  (property "Datasheet" "" (at 166.37 135.89 0) (hide yes) (show_name no) (do_not_autoplace no) (effects (font (size 1.27 1.27))))
  (property "Description" "Light emitting diode" (at 166.37 135.89 0) (hide yes) (show_name no) (do_not_autoplace no) (effects (font (size 1.27 1.27))))
  (property "Sim.Pins" "1=K 2=A" (at 166.37 135.89 0) (hide yes) (show_name no) (do_not_autoplace no) (effects (font (size 1.27 1.27))))
  (pin "2")
  (pin "1"))
 (symbol
  (lib_id "Switch:SW_Reed")
  (at 114.3 120.65 90)
  (unit 1)
  (body_style 1)
  (exclude_from_sim no)
  (in_bom yes)
  (on_board yes)
  (in_pos_files yes)
  (dnp no)
  (property "Reference" "SW1" (at 108.458 117.094 90) (show_name no) (do_not_autoplace no) (effects (font (size 1.27 1.27)) (justify right)))
  (property "Value" "SW_Reed" (at 116.84 121.9199 90) (hide yes) (show_name no) (do_not_autoplace no) (effects (font (size 1.27 1.27)) (justify right)))
  (property "Footprint" "Button_Switch_SMD:SW_SPDT_REED_MSDM-DT" (at 114.3 120.65 0) (hide yes) (show_name no) (do_not_autoplace no) (effects (font (size 1.27 1.27))))
  (property "Datasheet" "" (at 114.3 120.65 0) (hide yes) (show_name no) (do_not_autoplace no) (effects (font (size 1.27 1.27))))
  (property "Description" "reed switch" (at 114.3 120.65 0) (hide yes) (show_name no) (do_not_autoplace no) (effects (font (size 1.27 1.27))))
  (pin "1")
  (pin "2"))
 (symbol
  (lib_id "Device:R")
  (at 173.99 127 0)
  (unit 1)
  (body_style 1)
  (exclude_from_sim no)
  (in_bom yes)
  (on_board yes)
  (in_pos_files yes)
  (dnp no)
  (property "Reference" "R3" (at 169.418 125.222 0) (show_name no) (do_not_autoplace no) (effects (font (size 1.27 1.27)) (justify left)))
  (property "Value" "180Ω" (at 167.386 130.048 0) (show_name no) (do_not_autoplace no) (effects (font (size 1.27 1.27)) (justify left)))
  (property "Footprint" "Resistor_SMD:R_1206_3216Metric" (at 172.212 127 90) (hide yes) (show_name no) (do_not_autoplace no) (effects (font (size 1.27 1.27))))
  (property "Datasheet" "" (at 173.99 127 0) (hide yes) (show_name no) (do_not_autoplace no) (effects (font (size 1.27 1.27))))
  (property "Description" "Resistor" (at 173.99 127 0) (hide yes) (show_name no) (do_not_autoplace no) (effects (font (size 1.27 1.27))))
  (pin "1")
  (pin "2"))
 (symbol
  (lib_id "Device:C")
  (at 149.86 104.14 0)
  (unit 1)
  (body_style 1)
  (exclude_from_sim no)
  (in_bom yes)
  (on_board yes)
  (in_pos_files yes)
  (dnp no)
  (property "Reference" "C1" (at 144.78 102.108 0) (show_name no) (do_not_autoplace no) (effects (font (size 1.27 1.27)) (justify left)))
  (property "Value" "10 nF" (at 142.748 106.426 0) (show_name no) (do_not_autoplace no) (effects (font (size 1.27 1.27)) (justify left)))
  (property "Footprint" "Capacitor_THT:C_Disc_D5.0mm_W2.5mm_P5.00mm" (at 150.8252 107.95 0) (hide yes) (show_name no) (do_not_autoplace no) (effects (font (size 1.27 1.27))))
  (property "Datasheet" "" (at 149.86 104.14 0) (hide yes) (show_name no) (do_not_autoplace no) (effects (font (size 1.27 1.27))))
  (property "Description" "Unpolarized capacitor" (at 149.86 104.14 0) (hide yes) (show_name no) (do_not_autoplace no) (effects (font (size 1.27 1.27))))
  (pin "2")
  (pin "1"))
 (symbol
  (lib_id "Device:C")
  (at 130.81 133.35 0)
  (unit 1)
  (body_style 1)
  (exclude_from_sim no)
  (in_bom yes)
  (on_board yes)
  (in_pos_files yes)
  (dnp no)
  (property "Reference" "C2" (at 125.222 131.826 0) (show_name no) (do_not_autoplace no) (effects (font (size 1.27 1.27)) (justify left)))
  (property "Value" "10 µF" (at 122.174 134.366 0) (show_name no) (do_not_autoplace no) (effects (font (size 1.27 1.27)) (justify left)))
  (property "Footprint" "Capacitor_THT:C_Disc_D5.0mm_W2.5mm_P5.00mm" (at 131.7752 137.16 0) (hide yes) (show_name no) (do_not_autoplace no) (effects (font (size 1.27 1.27))))
  (property "Datasheet" "" (at 130.81 133.35 0) (hide yes) (show_name no) (do_not_autoplace no) (effects (font (size 1.27 1.27))))
  (property "Description" "Unpolarized capacitor" (at 130.81 133.35 0) (hide yes) (show_name no) (do_not_autoplace no) (effects (font (size 1.27 1.27))))
  (pin "1")
  (pin "2"))
 (symbol
  (lib_id "Timer:TLC555xP")
  (at 149.86 123.19 0)
  (unit 1)
  (body_style 1)
  (exclude_from_sim no)
  (in_bom yes)
  (on_board yes)
  (in_pos_files yes)
  (dnp no)
  (fields_autoplaced yes)
  (property "Reference" "U1" (at 163.83 116.7698 0) (show_name no) (do_not_autoplace no) (effects (font (size 1.27 1.27))))
  (property "Value" "TLC555xP" (at 163.83 119.3098 0) (show_name no) (do_not_autoplace no) (effects (font (size 1.27 1.27))))
  (property "Footprint" "Package_DIP:DIP-8_W7.62mm" (at 151.13 147.32 0) (hide yes) (show_name no) (do_not_autoplace no) (effects (font (size 1.27 1.27))))
  (property "Datasheet" "http://www.ti.com/lit/ds/symlink/tlc555.pdf" (at 151.13 149.86 0) (hide yes) (show_name no) (do_not_autoplace no) (effects (font (size 1.27 1.27))))
  (property "Description" "Single LinCMOS Timer, 555 compatible, PDIP-8" (at 149.86 144.78 0) (hide yes) (show_name no) (do_not_autoplace no) (effects (font (size 1.27 1.27))))
  (property "Sim.Library" "models/NE555.lib" (at 149.86 123.19 0) (hide yes) (show_name no) (do_not_autoplace no) (effects (font (size 1.27 1.27))))
  (property "Sim.Name" "NE555" (at 149.86 123.19 0) (hide yes) (show_name no) (do_not_autoplace no) (effects (font (size 1.27 1.27))))
  (property "Sim.Device" "SUBCKT" (at 149.86 123.19 0) (hide yes) (show_name no) (do_not_autoplace no) (effects (font (size 1.27 1.27))))
  (property "Sim.Pins" "1=1 2=2 3=3 4=4 5=5 6=6 7=7 8=8" (at 149.86 123.19 0) (hide yes) (show_name no) (do_not_autoplace no) (effects (font (size 1.27 1.27))))
  (pin "7")
  (pin "6")
  (pin "5")
  (pin "4")
  (pin "3")
  (pin "2")
  (pin "8")
  (pin "1"))
 (symbol
  (lib_id "Device:R")
  (at 181.61 127 0)
  (unit 1)
  (body_style 1)
  (exclude_from_sim no)
  (in_bom yes)
  (on_board yes)
  (in_pos_files yes)
  (dnp no)
  (property "Reference" "R4" (at 177.038 125.222 0) (show_name no) (do_not_autoplace no) (effects (font (size 1.27 1.27)) (justify left)))
  (property "Value" "180Ω" (at 175.006 130.048 0) (show_name no) (do_not_autoplace no) (effects (font (size 1.27 1.27)) (justify left)))
  (property "Footprint" "Resistor_SMD:R_1206_3216Metric" (at 179.832 127 90) (hide yes) (show_name no) (do_not_autoplace no) (effects (font (size 1.27 1.27))))
  (property "Datasheet" "" (at 181.61 127 0) (hide yes) (show_name no) (do_not_autoplace no) (effects (font (size 1.27 1.27))))
  (property "Description" "Resistor" (at 181.61 127 0) (hide yes) (show_name no) (do_not_autoplace no) (effects (font (size 1.27 1.27))))
  (pin "1")
  (pin "2"))
 (symbol
  (lib_id "Device:Buzzer")
  (at 190.5 133.35 0)
  (unit 1)
  (body_style 1)
  (exclude_from_sim no)
  (in_bom yes)
  (on_board yes)
  (in_pos_files yes)
  (dnp no)
  (property "Reference" "BZ1" (at 191.262 128.778 0) (show_name no) (do_not_autoplace no) (effects (font (size 1.27 1.27)) (justify left)))
  (property "Value" "Buzzer" (at 194.31 134.6199 0) (hide yes) (show_name no) (do_not_autoplace no) (effects (font (size 1.27 1.27)) (justify left)))
  (property "Footprint" "Buzzer_Beeper:Buzzer_TDK_PS1240P02BT_D12.2mm_H6.5mm" (at 189.865 130.81 90) (hide yes) (show_name no) (do_not_autoplace no) (effects (font (size 1.27 1.27))))
  (property "Datasheet" "" (at 189.865 130.81 90) (hide yes) (show_name no) (do_not_autoplace no) (effects (font (size 1.27 1.27))))
  (property "Description" "Buzzer, polarized" (at 190.5 133.35 0) (hide yes) (show_name no) (do_not_autoplace no) (effects (font (size 1.27 1.27))))
  (pin "2")
  (pin "1"))
 (sheet_instances
  (path ""
   (page "1")))
 (embedded_fonts no))
